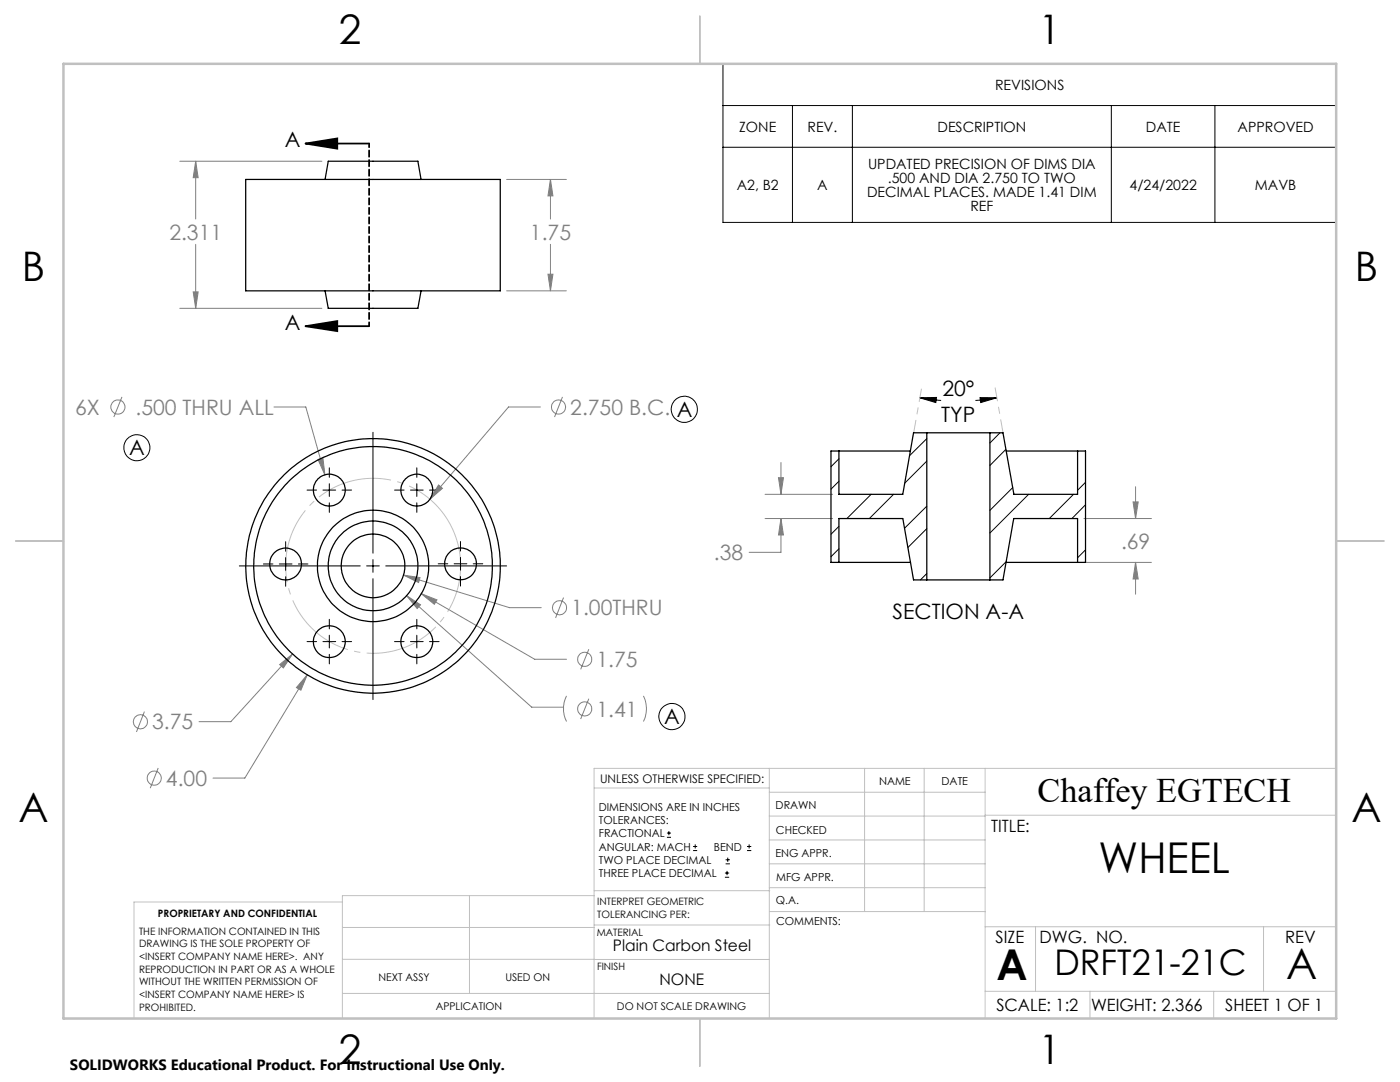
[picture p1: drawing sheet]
<svg xmlns="http://www.w3.org/2000/svg" width="279mm" height="216mm" viewBox="0 0 279 216" stroke-linecap="round" stroke-linejoin="round" font-family="sans-serif">
<g fill="none" stroke="#808080" stroke-width=".2">
<path d="M35.9 32.2h28.3M39.1 32.2l.4 3.3h-.9zM39.1 32.2v11.5M101.1 35.8h11.9M109.9 35.8l.4 3.3h-.9zM109.9 35.8v7.9M38.6 58.2h.9l-.4 3.3zM39.1 48.8v12.7M101.1 58h11.9M109.4 54.7h.9l-.4 3.3zM109.9 48.8v9.2M24.3 79.2l-1.6 4"/>
<path d="M35.9 61.5h28.3M112.3 79.2l-1.6 4M54.7 81.2h6.3l3.8 13.6M63.5 91.7l1-.3 .3 3.4zM87.5 96.8l.8 .6-2.5 2.2zM107.8 81.2h-6.3l-15.7 18.4M152.7 98.6h13.5M155.4 95.3h1l-.5 3.3zM155.9 92.3v6.3M226.6 97.1v6.4M80.5 114.8l3.3 .5-.3 .9zM80.5 114.8l21.2 6.4h6.3"/>
<path d="M81.1 118.9l2.8 1.8-.6 .7zM81.1 118.9l25 22.2h6.4M84.1 118.5l3.1 1.2-.5 .9zM84.1 118.5l22.6 13.1h6.4M112.5 119.2l-1.6 4.1M152.7 103.5h13.5M155.9 103.5l.5 3.3h-1zM155.9 103.5v6.7h-6.4M216.3 103.5h13.5M216.3 112.2h13.5M226.1 100.2h1.1l-.6 3.3zM226.6 112.2l.6 3.3h-1.1z"/>
<path d="M226.6 112.2v6.4M55.8 132.6l2.6-2.1-1.8 2.8zM58.4 130.5l-12.3 13.5h-6.4M61.3 134.7l-1.3 3-.8-.5zM61.3 134.7l-12.4 20.6h-6.4M113.1 138.9a5.7 5.7 0 0 0 0 5.1M117.5 129.5l-1.6 4.1M117.5 139.4l-1.6 4.1M128.4 138.9a5.7 5.7 0 0 1 0 5.1M28.8 142l-1.6 4.1M31.6 153.2l-1.6 4.1"/>
<circle cx="23.5" cy="81.2" r="1.41"/>
<circle cx="111.5" cy="81.2" r="1.41"/>
<circle cx="111.7" cy="121.3" r="1.4"/>
<circle cx="116.7" cy="131.6" r="1.41"/>
<circle cx="28" cy="144" r="1.4"/>
<circle cx="30.8" cy="155.3" r="1.41"/>
<circle cx="116.7" cy="141.5" r="1.42"/>
</g>
<g fill="none" stroke="#000" stroke-width=".2">
<path d="M144.3 12.7h122.4v31.7h-122.4zM144.3 21.1h122.4M144.3 29.4h122.4M158.2 21.1v23.3M170.1 21.1v23.3M221.8 21.1v23.3M242.5 21.1v23.3M183.6 79.4l3.3-.1-.1 1zM183.6 79.4l4.2 .5M195.6 79.3l3.3 .1-3.2 .9zM198.9 79.4l-4.2 .5M61.3 97.8h1.9"/>
<path d="M64.5 97.8h2.5M65.7 93.3v2M65.7 96.5v2.6M68.3 97.8h1.9M74.4 86.3v24.1M78.7 97.8h1.9M81.9 97.8h2.6M83.2 93.3v2M83.2 96.5v2.6M85.7 97.8h1.9M47.8 112.9h24.1M52.6 112.5h1.9"/>
<path d="M55.7 112.5h2.6M57 108.1v1.9M57 111.3v2.5M57 115.1v1.9M59.5 112.5h2M65.7 100.3v1.9M73.2 112.9h2.5M74.4 111.7v2.5M74.4 115.5v24.1M77 112.9h24.1M83.2 100.3v1.9M87.5 112.5h1.9"/>
<path d="M90.6 112.5h2.6M91.9 108.1v1.9M91.9 111.2v2.6M91.9 115v1.9M94.4 112.5h1.9M61.3 128h1.9M64.5 128h2.5M65.7 123.6v1.9M65.7 126.8v2.5M65.7 130.6v1.9M68.3 128h1.9M78.7 128h1.9"/>
<path d="M81.9 128h2.6M83.2 123.6v1.9M83.2 126.8v2.5M83.2 130.6v1.9M85.7 128h1.9M133.1 167.1h.8M133.1 166.2h.8M133.5 165.8v.9M138.3 169.7h.8M138.3 168.9h.8M138.7 168.5v.8M144.7 175h.8"/>
<path d="M144.7 174.2h.8M144.8 172.4h.9M144.8 171.6h.9M145.1 173.8v.8M145.2 171.1v.9M149.1 169.7h.8M149.1 168.9h.8M149.5 168.5v.8"/>
<circle cx="27.3" cy="89.3" r="2.6"/>
<circle cx="136.6" cy="81.7" r="2.61"/>
<circle cx="134.1" cy="143" r="2.61"/>
</g>
<path d="M61 28.6l6.3-1v2.1zM61 28.6h12.7M61 65.1l6.3-1v2zM61 65.1h12.7" fill="none" stroke="#000" stroke-width=".35"/>
<path d="M91.2 107.8a17.5 17.5 0 0 0-29.2-7.1 17.5 17.5 0 0 0 7.8 29 17.5 17.5 0 0 0 21.7-20.8l-.3-1.1" fill="none" stroke="#c0c0c0" stroke-width=".2" stroke-dasharray="15.2 1.3 1.3 1.3" stroke-dashoffset=".4" stroke-linecap="butt"/>
<path d="M73.7 28.6v36.5" fill="none" stroke="#000" stroke-width=".35" stroke-dasharray="1.3 .6" stroke-dashoffset=".5"/>
<path d="M182.3 86.3l1.6-8.7" fill="none" stroke="#c0c0c0" stroke-width=".2" stroke-dasharray="15.2 1.3 1.3 1.3" stroke-dashoffset="12.7"/>
<path d="M200.2 86.3l-1.6-8.9" fill="none" stroke="#c0c0c0" stroke-width=".2" stroke-dasharray="15.2 1.3 1.3 1.3" stroke-dashoffset="12.6"/>
<g fill="none" stroke="#c0c0c0" stroke-width=".2">
<path d="M118.6 157.2h34.9M153.5 153.3v49.9M153.5 158.1h43.1M172.5 153.3v28.6M184.4 153.3v28.6M196.6 153.3v49.9M266.7 153.3h-148.1v49.9M68.3 180h-41.6v23.2M93.7 178.7v19.5M118.6 178.7h-50.3v24.5M118.6 177.7h35M153.5 167.6h43.1"/>
<path d="M153.5 162.8h43.1M153.5 172.4h43.1M153.5 177.1h43.1M196.6 162.7h70.1M68.3 198.2h85.2M68.3 191.4l85.2 .1M68.3 185.1h50.3M118.6 184.6h35M153.6 181.9h43M196.6 197.8h70.1M196.6 184.9h70.1M206.7 184.9v12.9"/>
<path d="M217.5 197.8v5.4M242.2 197.8v5.4M252.2 184.9v12.9"/>
</g>
<path d="M139.7 3.2v9.5M3.1 107.9h9.6M266.7 107.9h9.5M139.7 203.2v9.6" fill="none" stroke="#c0c0c0" stroke-width=".25"/>
<path d="M12.7 12.7h254v190.5h-254z" fill="none" stroke="#c0c0c0" stroke-width=".5"/>
<g fill="#000">
<path d="M61 28.6l6.3-1v2.1zM61 65.1l6.3-1v2z"/>
<path d="M183.6 79.4l3.3-.1-.1 1zM195.6 79.3l3.3 .1-3.2 .9z"/>
</g>
<g fill="#808080">
<path d="M87.5 96.8l.8 .6-2.5 2.2z"/>
<path d="M61.3 134.7l-2.1 2.5 .8 .5zM55.8 132.6l.8 .7 1.8-2.8zM63.5 91.7l1.3 3.1-.3-3.4zM84.1 118.5l2.6 2.1 .5-.9zM81.1 118.9l2.2 2.5 .6-.7zM80.5 114.8l3 1.4 .3-.9zM109.4 54.7h.9l-.4 3.3zM109.9 35.8l.4 3.3h-.9zM38.6 58.2h.9l-.4 3.3zM39.1 32.2l.4 3.3h-.9zM155.4 95.3h1l-.5 3.3zM155.9 103.5l.5 3.3h-1zM226.1 100.2h1.1l-.6 3.3zM226.6 112.2l.6 3.3h-1.1z"/>
</g>
<g fill="none" stroke="#000" stroke-width=".25">
<path d="M49 35.8h50.8v22.2h-50.8zM64.9 35.8l.6-3.6h17.9l.6 3.6M64.9 58l.6 3.5h17.9l.6-3.5M167.4 90h14.3M167.4 90h-1.6v22.2h1.6M185 86.4h12.6M185 86.4h-2.7l-2.1 12.2h-12.8v-8.6M185 86.4v29.3M197.6 86.4h2.6l2.1 12.2h12.8v-8.6M197.6 86.4v29.3M200.8 90h14.3M215.1 90h1.5v22.2h-1.5"/>
<path d="M167.4 112.2h14.3M167.4 112.2v-8.7h12.8l2.1 12.2h2.7M185 115.7h12.6M200.8 112.2h14.3M215.1 112.2v-8.7h-12.8l-2.1 12.2h-2.6"/>
<circle cx="65.7" cy="97.8" r="3.2"/>
<circle cx="83.2" cy="97.8" r="3.2"/>
<circle cx="57" cy="112.5" r="3.2"/>
<circle cx="74.4" cy="112.9" r="25.4"/>
<circle cx="74.5" cy="112.9" r="6.4"/>
<circle cx="74.5" cy="112.9" r="11.1"/>
<circle cx="74.5" cy="112.9" r="23.8"/>
<circle cx="74.5" cy="112.9" r="8.9"/>
<circle cx="91.9" cy="112.5" r="3.2"/>
<circle cx="65.7" cy="128" r="3.2"/>
<circle cx="83.2" cy="128" r="3.2"/>
</g>
<g fill="none" stroke="#000" stroke-width=".2">
<path d="M167.4 91.5l-1.6 1.6M167.4 96l-1.6 1.6M173.8 98.6l-4.8 4.9M178.3 98.6l-4.8 4.9M185 87.5l-3.5 3.4M185 92l-4.4 4.4M199.6 86.4l-2 2M200.7 89.7l-3.1 3.2M202.1 97.3l-4.5 4.5M205.3 98.6l-7.7 7.8M214.2 98.6l-4.8 4.9M216.6 96.2l-1.5 1.6"/>
<path d="M167.4 105l-1.6 1.6M167.4 109.5l-1.6 1.6M185 101l-4.5 4.4M185 114.4l-1.3 1.3M185 105.5l-3.8 3.8M200.8 112.1l-3.2 3.2M216.6 109.7l-1.5 1.6M216.6 100.7l-2.7 2.8"/>
</g>
<g font-size="8.5">
<text x="219.3" y="174.2">WHEEL</text>
<text x="198.9" y="195.5">A</text>
<text x="256.7" y="195.4">A</text>
</g>
<g font-size="8.1">
<text x="67.6" y="8.9">2</text>
<text x="207.3" y="8.9">1</text>
<text x="4.4" y="56.1">B</text>
<text x="270.4" y="56.1">B</text>
<text x="3.7" y="164.1">A</text>
<text x="269.7" y="164.1">A</text>
<text x="67.6" y="212.4">2</text>
<text x="207.3" y="212.4">1</text>
</g>
<text font-size="7.1" x="210.4" y="194.6">DRFT21-21C</text>
<text font-size="6.9" x="207.1" y="160.1">Chaffey EGTECH</text>
<g font-size="4.2">
<text x="56.9" y="29.3">A</text>
<text x="56.9" y="65.8">A</text>
<text x="188.1" y="79.1">20°</text>
<text x="187.9" y="84.2">TYP</text>
<text x="25.8" y="90.8">A</text>
<text x="178.1" y="123.5">SECTION A-A</text>
<text x="132.6" y="144.4">A</text>
</g>
<g font-size="4.2" fill="#808080">
<text x="33.8" y="47.8">2.311</text>
<text x="105.8" y="47.8">1.75</text>
<text x="15" y="82.8">6X</text>
<text x="27.1" y="82.8">.500 THRU ALL</text>
<text x="113.8" y="82.8">2.750 B.C. A</text>
<text x="142.5" y="111.8">.38</text>
<text x="223.7" y="109.5">.69</text>
<text x="114" y="122.8">1.00THRU</text>
<text x="119" y="133.1">1.75</text>
<text x="119" y="143">1.41</text>
<text x="30.4" y="145.6">3.75</text>
<text x="33.1" y="156.8">4.00</text>
</g>
<g font-size="3.4">
<text x="197.8" y="166">TITLE:</text>
<text x="198.7" y="188.1">SIZE</text>
<text x="207.5" y="188.1">DWG. NO.</text>
<text x="256.5" y="188.2">REV</text>
<text x="198.8" y="201.7">SCALE: 1:2</text>
<text x="217.7" y="201.8">WEIGHT: 2.366</text>
<text x="244.5" y="201.7">SHEET 1 OF 1</text>
</g>
<g font-size="3.2">
<text x="122.3" y="189.8">Plain Carbon Steel</text>
<text x="131.6" y="196.6">NONE</text>
</g>
<text font-size="3" x="14" y="213.5">SOLIDWORKS Educational Product. For Instructional Use Only.</text>
<g font-size="2.8">
<text x="198.6" y="17.9">REVISIONS</text>
<text x="147.5" y="26.3">ZONE</text>
<text x="161.1" y="26.3">REV.</text>
<text x="187.1" y="26.3">DESCRIPTION</text>
<text x="228.7" y="26.3">DATE</text>
<text x="247" y="26.3">APPROVED</text>
<text x="173.2" y="33.7">UPDATED PRECISION OF DIMS DIA</text>
<text x="147" y="37.9">A2, B2</text>
<text x="163.1" y="37.9">A</text>
<text x="173.1" y="39.3">DECIMAL PLACES. MADE 1.41 DIM</text>
<text x="177.2" y="36.5">.500 AND DIA 2.750 TO TWO</text>
<text x="225.4" y="37.9">4/24/2022</text>
<text x="250.4" y="37.9">MAVB</text>
<text x="193.7" y="42.2">REF</text>
</g>
<text font-size="2.4" x="119.8" y="156.2">UNLESS OTHERWISE SPECIFIED:</text>
<g font-size="2.2">
<text x="119.5" y="161.8">DIMENSIONS ARE IN INCHES</text>
<text x="154.8" y="161.4">DRAWN</text>
<text x="175.4" y="156.6">NAME</text>
<text x="187.9" y="156.7">DATE</text>
<text x="119.5" y="164.4">TOLERANCES:</text>
<text x="119.5" y="167.1">FRACTIONAL</text>
<text x="154.9" y="166.3">CHECKED</text>
<text x="119.5" y="169.7">ANGULAR: MACH</text>
<text x="119.5" y="172.4">TWO PLACE DECIMAL</text>
<text x="142.5" y="169.7">BEND</text>
<text x="154.8" y="171">ENG APPR.</text>
<text x="119.5" y="175">THREE PLACE DECIMAL</text>
<text x="154.9" y="175.7">MFG APPR.</text>
<text x="154.9" y="180.4">Q.A.</text>
<text x="154.9" y="184.6">COMMENTS:</text>
</g>
<g font-size="2.1">
<text x="75.5" y="195.7">NEXT ASSY</text>
<text x="100.9" y="195.7">USED ON</text>
<text x="86.9" y="201.5">APPLICATION</text>
<text x="123.1" y="201.6">DO NOT SCALE DRAWING</text>
</g>
<g font-size="2">
<text x="31.5" y="182.9">PROPRIETARY AND CONFIDENTIAL</text>
<text x="119.2" y="180.6">INTERPRET GEOMETRIC</text>
<text x="119.2" y="183.1">TOLERANCING PER:</text>
<text x="27.8" y="186.5">THE INFORMATION CONTAINED IN THIS</text>
<text x="27.8" y="189">DRAWING IS THE SOLE PROPERTY OF</text>
<text x="27.8" y="191.6">&lt;INSERT COMPANY NAME HERE&gt;. ANY</text>
<text x="119.1" y="186.7">MATERIAL</text>
<text x="27.8" y="194.1">REPRODUCTION IN PART OR AS A WHOLE</text>
<text x="27.8" y="196.6">WITHOUT THE WRITTEN PERMISSION OF</text>
<text x="119.1" y="193.5">FINISH</text>
<text x="27.8" y="199.1">&lt;INSERT COMPANY NAME HERE&gt; IS</text>
<text x="27.8" y="201.7">PROHIBITED.</text>
</g>
</svg>
